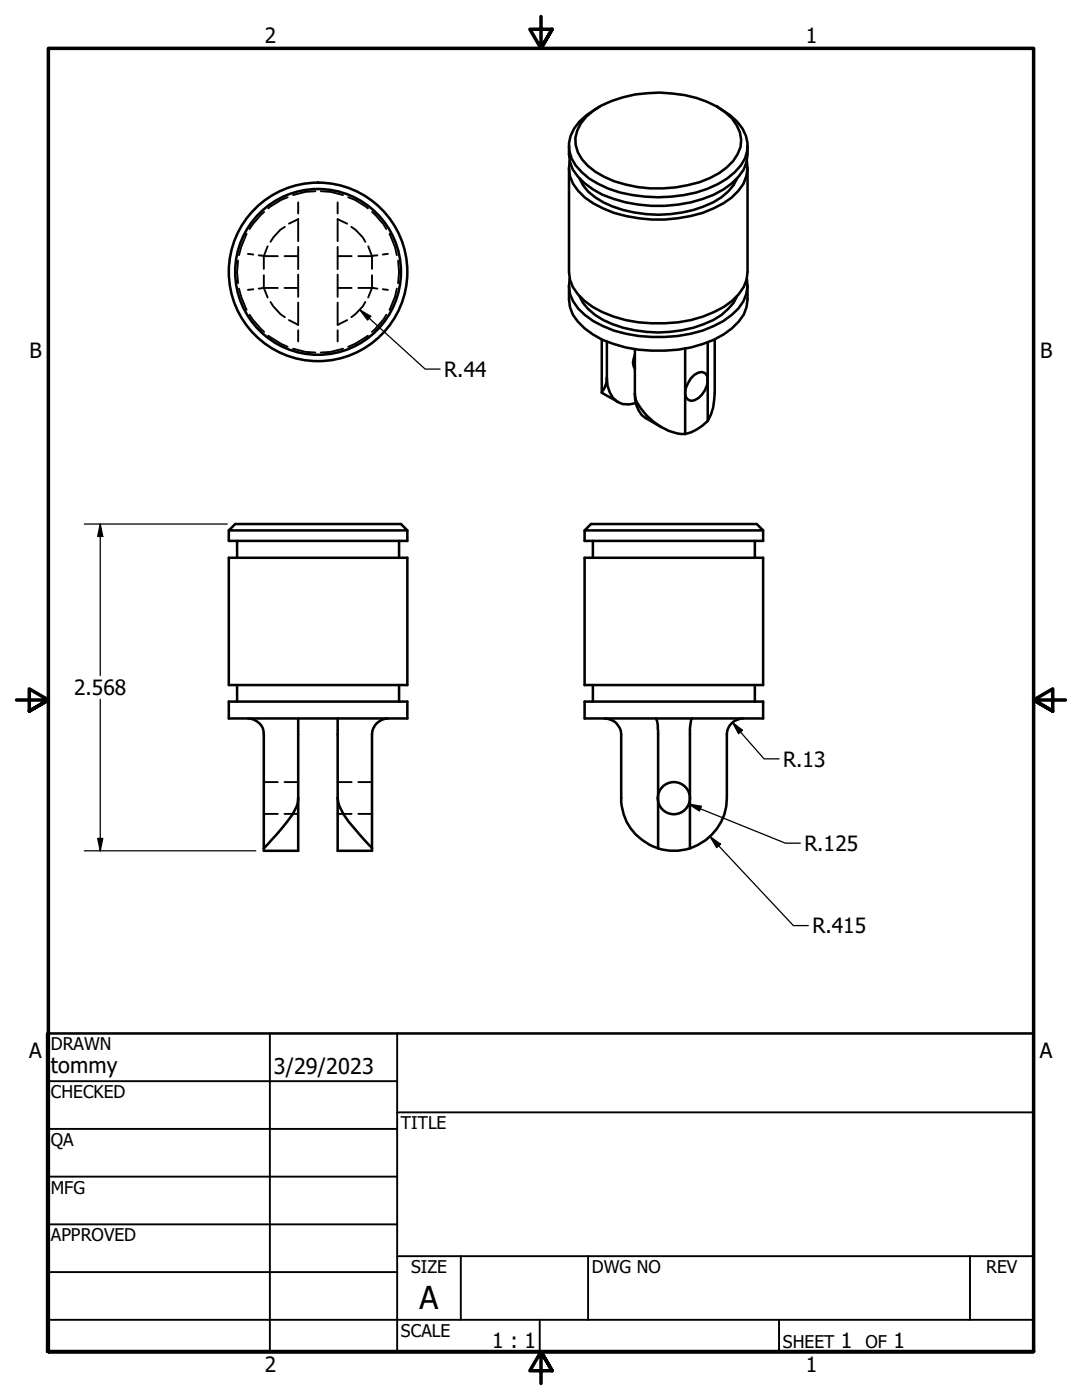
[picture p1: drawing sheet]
<svg xmlns="http://www.w3.org/2000/svg" width="216mm" height="279mm" viewBox="0 0 216 279" stroke-linecap="round" stroke-linejoin="round" font-family="sans-serif">
<!-- layer: Hidden (ANSI) -->
<g fill="none" stroke="#000" stroke-width=".38">
<path d="M57.4 39.4l-1.3 .5-2.6 1.7M62.9 38.2l-1.9 .1-2.5 .6M64 38.2l2 .1 2.5 .6M69.5 39.4l1.3 .5 2.6 1.7M47.5 52l-.2 2.3 .2 2.2M47.7 57.6l.4 1.6 1.1 2.6M49.2 46.7l-1.1 2.6-.4 1.6M49.5 50.7l1 .1M50.5 57.7l-1 .1M52.6 57.5l-1 .1M52.6 57.5l.8 1.9M52.6 54.9v2.6"/>
<path d="M52.6 57.5h2.8M52.7 42.3l-2.3 2.5-.6 .9M53.4 49.1l-.8 2-1-.2M55.4 51.1h-2.8v2.6M56.8 51.1h2.7M56.8 57.5h2.7M56.8 45.3l-.9 .5-1.4 1.6-.5 .9M59.5 43.8l-1.8 .8M59.5 40.4v2.2M59.5 43.7v4.4M59.5 49.3v4.4M59.5 54.8v4.4"/>
<path d="M67.4 43.8l1.9 .8M67.4 40.4v2.2M67.4 43.7v4.4M67.4 49.3v4.4M67.4 54.8v4.4M67.4 51.1h2.8M67.4 57.5h2.8M70.1 45.3l.8 .5 1.5 1.6 .5 .9M71.5 51.1h2.7M71.5 57.5h2.7M73.5 49.1l.7 2M74.2 57.5l-.7 1.9"/>
<path d="M74.2 57.5l1.1 .1M74.2 42.3l2.3 2.5 .6 .9M74.2 51.1v2.6M74.2 54.9v2.6M75.3 50.9l-1.1 .2M76.4 57.7l1 .1M77.4 50.7l-1 .1M77.7 46.7l1.1 2.6 .4 1.6M79.2 57.6l-.4 1.6-1.1 2.6M79.4 52l.2 2.3-.2 2.2M49.8 62.8l.6 1 2.3 2.4M53.5 67l2.6 1.6 1.3 .6"/>
<path d="M54 60.3l.5 .9 1.4 1.5 .9 .6M58.5 69.6l2.5 .6 1.9 .2M59.5 60.4v4.4l-1.8-.9M59.5 65.9v2.2M67.4 60.4v4.4l1.9-.9M67.4 65.9v2.2M68.5 69.6l-2.5 .6-2 .2M72.9 60.3l-.5 .9-1.5 1.5-.8 .6M73.4 67l-2.6 1.6-1.3 .6M77.1 62.8l-.6 1-2.3 2.4M52.6 156.1h2.8M56.8 156.1h2.7"/>
<path d="M67.4 156.1h2.8M71.5 156.1h2.7M52.6 162.4h2.8M56.8 162.4h2.7M67.4 162.4h2.8M71.5 162.4h2.7"/>
</g>
<!-- layer: Visible (ANSI) -->
<g fill="none" stroke="#000" stroke-width=".51">
<path d="M113.5 29.1a7.9 7.9 0 0 0 3.1 7.5 18 18 0 0 0 8.2 3.8 27.5 27.5 0 0 0 19.6-2.6 9.9 9.9 0 0 0 4.6-5.5l.2-1.5v-1.7M113.5 33.5v20.8a7.6 7.6 0 0 0 3.1 5.8 23.3 23.3 0 0 0 16.1 4.4 22.4 22.4 0 0 0 13.3-4.4 7.6 7.6 0 0 0 3.2-5.8v-20.8M113.7 32.1a6.6 6.6 0 0 0 1.7 6 17 17 0 0 0 9.5 5 28.3 28.3 0 0 0 17.5-1.5 12.2 12.2 0 0 0 5.9-4.9l.6-1.5 .3-1.5-.2-1.6M115.6 35.6a9.3 9.3 0 0 0 4.8 4.8 25.5 25.5 0 0 0 21.9 0 9.9 9.9 0 0 0 4.8-4.8M117 23.3a19.6 19.6 0 0 1 12.2-4.7 24.6 24.6 0 0 1 13.9 2.7 8.6 8.6 0 0 1 4.8 6.6 7.3 7.3 0 0 1-2.9 5.5 20.7 20.7 0 0 1-12.7 4.2 23.7 23.7 0 0 1-13.5-3.3 7.9 7.9 0 0 1-4-6.8l.4-1.5 .7-1.4zM119.6 21.3a14.1 14.1 0 0 0-5 4.4 6.6 6.6 0 0 0 1.5 8.7 18.6 18.6 0 0 0 10.1 4.5 28.7 28.7 0 0 0 17.1-2.2 12 12 0 0 0 5.4-5.1 6.5 6.5 0 0 0-1.6-7.3l-1.4-1.3-2.6-1.7M113.5 57v2.8a7.3 7.3 0 0 0 3.1 5.7 18 18 0 0 0 8.2 3.8 27.5 27.5 0 0 0 19.6-2.6 9.9 9.9 0 0 0 4.6-5.4l.2-1.5v-2.8M113.7 55.6a7 7 0 0 0 3 7.3 21.8 21.8 0 0 0 13.3 4.3 25.7 25.7 0 0 0 14.3-3.1 9 9 0 0 0 4.9-6.9l-.2-1.6M115.6 59.1a10.6 10.6 0 0 0 6.6 5.6 25.7 25.7 0 0 0 20.1-.8 10.7 10.7 0 0 0 4.8-4.8M120.1 67.8v10.6M121.1 68.2v7.2M126.7 70.8a2.71 2.71 0 0 0 0 2.8"/>
<path d="M126.7 78.6a5.6 5.6 0 0 0 2.1 4.8l3.2 1.9M126.7 69.7v8.9M136.7 69.5v17.1M138.6 74.8l.8-.4 .7-.2 .6 .3a2.86 2.86 0 0 1 0 3.3 3.6 3.6 0 0 1-2.8 2.2l-.6-.2-.5-.6a4.4 4.4 0 0 1 1.8-4.4zM141.2 68.3v15.7M142.6 67.8v10.6a10.6 10.6 0 0 1-1.4 5.6 9.2 9.2 0 0 1-4.5 2.6 10.5 10.5 0 0 1-7.7-3.7l-1.1-1.4-.9-1.4-.3-1.5M123.3 80.2l-3.2-1.8 .7-1.6 .3-1.4a5.7 5.7 0 0 0 2.1 4.8l1.1 .4 1.2 .1 1.4-.2M45.7 105.9l1.2-1.3h33.1l1.3 1.3zM45.7 105.9v2h35.6v-2M45.7 111.3h35.6v25.4h-35.6zM47.3 107.9v3.4M79.6 107.9v3.4"/>
<path d="M116.6 105.9l1.3-1.3h33.1l1.3 1.3zM116.6 105.9v2h35.7v-2M116.6 111.3h35.7v25.4h-35.7zM118.3 107.9v3.4M150.6 107.9v3.4M47.3 136.7v3.3M79.6 136.7v3.3M118.3 136.7v3.3M150.6 136.7v3.3M45.7 140h35.6v3.4h-35.6zM49.5 143.4a3.1 3.1 0 0 1 3.1 3.2v22.7M59.5 159.3a7.2 7.2 0 0 1-2.2 4.7l-2.1 2.6-2.6 2.7"/>
<path d="M59.5 143.4v26.4h-6.9v-.5M67.4 159.3a8.2 8.2 0 0 0 2.2 4.7l4.6 5.3M67.4 143.4v26.4h6.8v-.5M77.4 143.4a3.3 3.3 0 0 0-3.2 3.2v22.7M116.6 140h35.7v3.4h-35.7zM120.6 143.4a3.3 3.3 0 0 1 3.4 3.2v12.7a10.4 10.4 0 0 0 7.3 10M130.9 143.4a6.1 6.1 0 0 1 .4 3.2v22.7M138.1 143.4a6.1 6.1 0 0 0-.4 3.2v22.7a10.6 10.6 0 0 0 7.3-10v-12.7a3.3 3.3 0 0 1 3.3-3.2M131.3 169.3a10.5 10.5 0 0 0 6.3 0"/>
<circle cx="63.5" cy="54.3" r="17.8"/>
<circle cx="63.5" cy="54.3" r="16.5"/>
<circle cx="134.5" cy="159.3" r="3.2"/>
</g>
<!-- layer: Border (ANSI) -->
<path d="M107.9 3.3v6.4l-2.2-3.9h4.5l-2.3 3.9 2.3-3.9M3.3 139.7h6.4l-3.9-2.2v4.4l3.9-2.2-3.9 2.2M212.6 139.7h-6.4l3.9-2.2v4.4l-3.9-2.2 3.9 2.2M9.7 269.7v-260h196.5v260h-196.5h196.5M110.2 273.6l-2.3-3.9 2.3 3.9h-4.5l2.2-3.9v6.4" fill="none" stroke="#000" stroke-width=".7"/>
<!-- layer: Title (ANSI) -->
<g fill="none" stroke="#000" stroke-width=".38">
<path d="M9.4 215.8h69.8M53.8 206.2v63.5M79.2 206.2v63.5M9.4 225.3h69.8M9.4 234.8h69.8M79.2 222h127M9.4 244.3h69.8M9.4 253.9h69.8M79.2 250.7h127M91.9 250.7v12.7M117.3 250.7v12.7M193.5 250.7v12.7"/>
<path d="M9.4 263.4h196.8M107.7 263.4v6.3M155.4 263.4v6.3"/>
</g>
<path d="M9.4 206.2h196.8v63.5h-196.8z" fill="none" stroke="#000" stroke-width=".51"/>
<!-- layer: Dimension (ANSI) -->
<g fill="none" stroke="#000" stroke-width=".25">
<path d="M71.8 61.8l2.2 1.3-.7 .8zM71.8 61.8l13 11.9h3M16.8 104.6h28.5M20 104.6l.5 2.5h-1zM20 104.6v30.2M20 139.6v30.2M146.2 144.2l1.9 1.5-.7 .7zM146.2 144.2l6.3 7.2h2.9M16.8 169.8h34.3M19.5 167.3h1l-.5 2.5zM137.2 160.8l-.9 1-1.3 .6M137.4 160.5l2.6 .4-.4 1z"/>
<path d="M137.4 160.5l19.3 7.8h3M141.7 166.9l2.1 1.6-.8 .7zM141.7 166.9l16.6 17.8h3"/>
</g>
<g fill="#000">
<path d="M71.8 61.8l2.2 1.3-.7 .8z" fill-rule="evenodd"/>
<path d="M20 104.6l.5 2.5h-1z" fill-rule="evenodd"/>
<path d="M146.2 144.2l1.9 1.5-.7 .7z" fill-rule="evenodd"/>
<path d="M19.5 167.3h1l-.5 2.5z" fill-rule="evenodd"/>
<path d="M137.4 160.5l2.6 .4-.4 1z" fill-rule="evenodd"/>
<path d="M141.7 166.9l2.1 1.6-.8 .7z" fill-rule="evenodd"/>
</g>
<text font-size="6.3" x="83.7" y="261.2">A</text>
<g font-size="4.3">
<text x="10.2" y="214.1">tommy</text>
<text x="54.6" y="214.3">3/29/2023</text>
</g>
<g font-size="4.2">
<text x="52.8" y="8.6">2</text>
<text x="160.8" y="8.6">1</text>
<text x="5.9" y="71.4">B</text>
<text x="207.6" y="71.4">B</text>
<text x="88.6" y="75.2">R.44</text>
<text x="14.8" y="138.7">2.568</text>
<text x="156.3" y="153">R.13</text>
<text x="160.5" y="169.8">R.125</text>
<text x="162.1" y="186.2">R.415</text>
<text x="5.8" y="211.1">A</text>
<text x="207.5" y="211.1">A</text>
<text x="98.2" y="269">1 : 1</text>
<text x="167.8" y="268.9">1</text>
<text x="178.3" y="268.9">1</text>
<text x="52.8" y="273.8">2</text>
<text x="160.8" y="273.8">1</text>
</g>
<g font-size="3.5">
<text x="10.2" y="209.5">DRAWN</text>
<text x="10.2" y="219.1">CHECKED</text>
<text x="80" y="225.3">TITLE</text>
<text x="10.2" y="228.7">QA</text>
<text x="10.2" y="238.2">MFG</text>
<text x="10.2" y="247.7">APPROVED</text>
<text x="82" y="254.1">SIZE</text>
<text x="118.1" y="254.1">DWG NO</text>
<text x="196.8" y="254">REV</text>
<text x="80" y="266.8">SCALE</text>
<text x="156.2" y="268.9">SHEET</text>
<text x="172.7" y="268.9">OF</text>
</g>
</svg>
